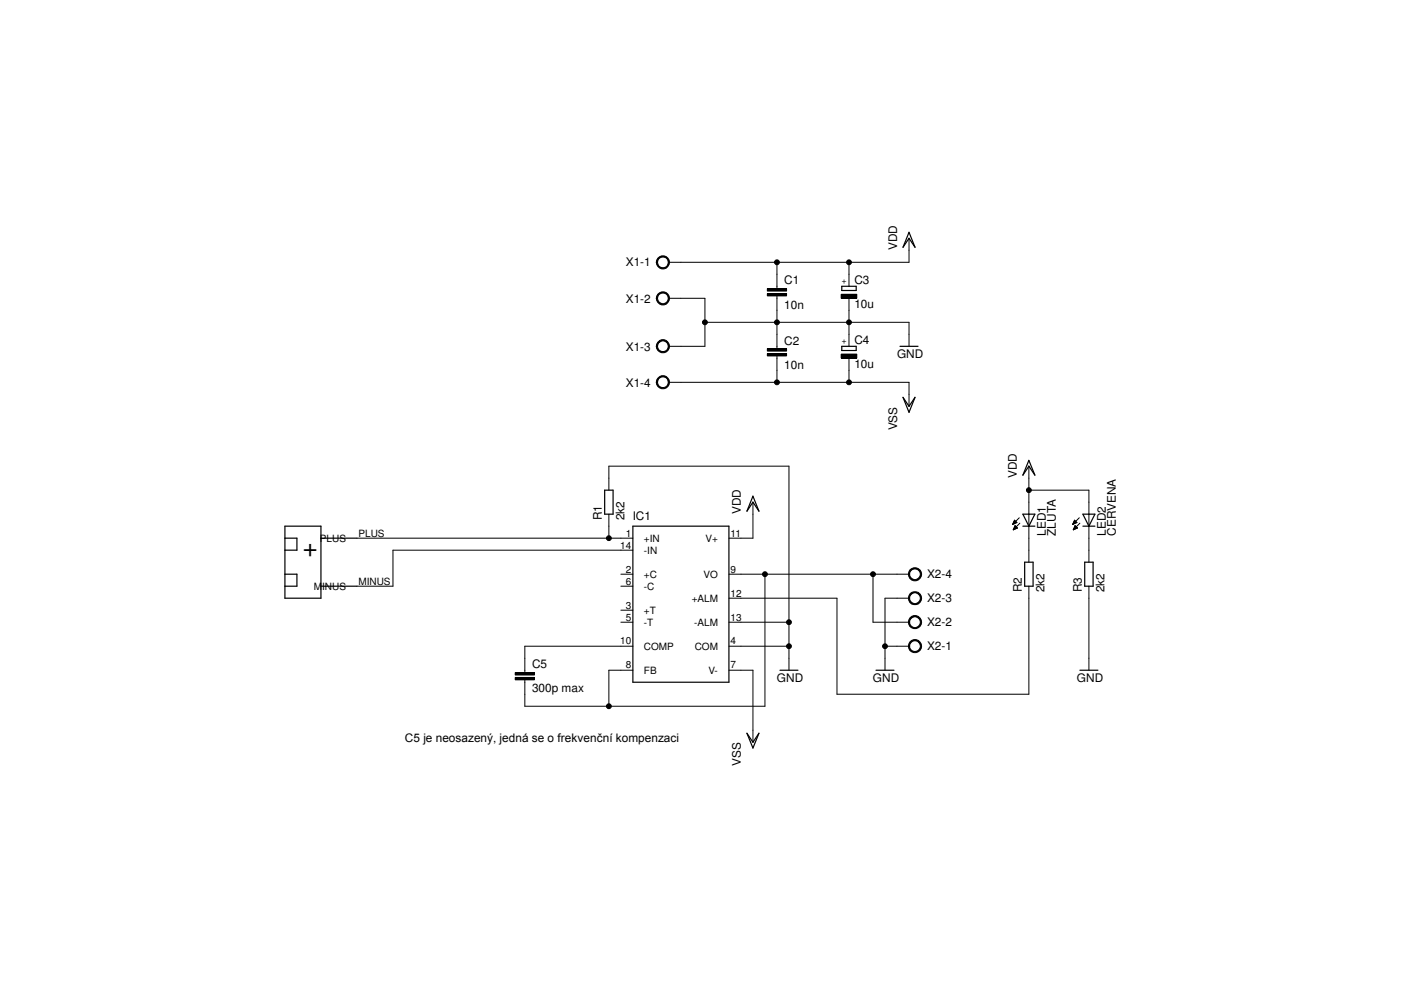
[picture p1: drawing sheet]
<svg xmlns="http://www.w3.org/2000/svg" width="297mm" height="210mm" viewBox="0 0 297 210" stroke-linecap="round" stroke-linejoin="round" font-family="sans-serif">
<g fill="none" stroke="#000" stroke-width=".25">
<path d="M192.3 49.1l1.3 3.2-1.3-1.9-1.3 1.9zM178.1 60.6h3v.9h-3zM178.1 73.3h3v.9h-3zM190.4 73.3h3.8M191 84.1l1.3 1.9 1.3-1.9-1.3 3.1zM217.7 97.4l1.2 3.1-1.2-1.9-1.3 1.9zM60.3 111.3h7.6v15.3h-7.6zM60.3 113.9h2.5v2.5h-2.5M67.9 113.9h7.6M127.9 103.7h1.8v5.1h-1.8zM133.9 111.3h20.3v33.1h-20.3zM159.3 105l1.3 3.2-1.3-1.9-1.3 1.9z"/>
<path d="M216.4 111.3h2.5M216.4 108.8h2.5l-1.2 2.5zM216.8 119h1.8v5h-1.8zM229.1 111.3h2.5M229.1 108.8h2.5l-1.2 2.5zM229.5 119h1.8v5h-1.8zM60.3 121.5h2.5v2.5h-2.5M67.9 124h7.6M158 155.2l1.3 1.9 1.3-1.9-1.3 3.1zM165 141.8h3.8M185.3 141.8h3.8M228.5 141.8h3.8"/>
</g>
<g fill="none" stroke="#000" stroke-width=".21">
<path d="M139.2 54.6a1.39 1.39 0 0 1 2.2 .2 1.39 1.39 0 0 1-.8 2.1 1.39 1.39 0 0 1-1.8-1.4h.3a1.13 1.13 0 0 1 1.5-1.1 1.13 1.13 0 0 1 .4 1.8 1.13 1.13 0 0 1-1.8-.3l-.1-.4h-.3zM164.4 55.5v5.6M179.6 55.5v5.1M192.3 50.4v5.1h-50.8M139.2 62.2a1.39 1.39 0 0 1 2.2 .2 1.39 1.39 0 0 1-.8 2.1 1.39 1.39 0 0 1-1.8-1.4h.3a1.13 1.13 0 0 1 1.5-1.1 1.13 1.13 0 0 1 .4 1.9 1.13 1.13 0 0 1-1.8-.4l-.1-.4h-.3zM139.2 72.4a1.39 1.39 0 0 1 2.2 .2 1.39 1.39 0 0 1-.8 2 1.39 1.39 0 0 1-1.8-1.3h.3a1.13 1.13 0 0 1 1.5-1.1 1.13 1.13 0 0 1 .4 1.8 1.13 1.13 0 0 1-1.8-.3l-.1-.4h-.3zM141.5 63.1h7.6v10.2h-7.6M149.1 68.2h43.2v5.1M162.3 62.1h4.1v.5h-4.1zM162.3 61.1h4.1v.5h-4.1zM162.3 74.8h4.1v.5h-4.1zM162.3 73.8h4.1v.5h-4.1z"/>
<path d="M164.4 62.6v11.2M164.4 75.3v5.6M178 62.3h3.3v.8h-3.3zM178 74.9h3.3v.9h-3.3zM179.6 63.1v10.2M179.6 75.8v5.1M139.2 80a1.39 1.39 0 0 1 2.2 .2 1.39 1.39 0 0 1-.8 2.1 1.39 1.39 0 0 1-1.8-1.4h.3a1.13 1.13 0 0 1 1.5-1.1 1.13 1.13 0 0 1 .4 1.8 1.13 1.13 0 0 1-1.8-.3l-.1-.4h-.3zM141.5 80.9h50.8v5.1M217.7 98.6v20.4M75.5 113.9h58.4M128.8 103.7v-5.1h38.1v43.2M128.8 108.8v5.1"/>
<path d="M133.9 116.4h-50.8v7.6h-7.6M159.3 106.3v7.6h-5.1M214.3 111h.1M214.3 110.9h.2M214.3 110.7h.5M214.4 110.7h.5M214.4 112.1h.1M214.4 110.6h.7M214.4 112h.2M214.5 110.5h.5M214.5 111.9h.3M214.5 110.4h.5"/>
<path d="M214.5 111.8h.5M214.5 110.3h.4M214.5 111.8h.8M214.6 110.2h.2M214.6 111.6h.6M214.6 110.2h.1M214.6 111.5h.5M214.7 111.5h.3M214.7 111.4h.2M214.8 111.2l.5 .5-.9 .4zM214.8 111.3h.1M215.1 110.6l-.5-.5-.4 .9"/>
<path d="M215.1 110.6l-.9 .4M215.6 109.6l-1.4 1.4M215.8 110.7l-1.4 1.4M217.7 103.7h12.7v15.3M226.9 111h.1M227 110.9h.2M227 110.7h.4M227.1 110.7h.5M227.1 112.1h.1M227.1 110.6h.7M227.1 112h.2M227.2 110.5h.5"/>
<path d="M227.2 111.9h.3M227.2 110.4h.5M227.2 111.8h.5M227.2 110.3h.4M227.2 111.8h.8M227.3 110.2h.2M227.3 111.6h.6M227.3 110.2h.1M227.3 111.5h.5M227.4 111.5h.3M227.4 111.4h.2M227.4 111.3h.1"/>
<path d="M227.5 111.2l.5 .5-.9 .4zM227.8 110.6l-.5-.5-.4 .9M227.8 110.6l-.9 .4M228.3 109.6l-1.4 1.4M228.5 110.7l-1.4 1.4M131.4 121.5h2.5M131.4 124h2.5M131.4 129.1h2.5M131.4 131.7h2.5M133.9 136.7h-22.9v5.6M154.2 121.5h38.1M154.2 131.7h12.7"/>
<path d="M154.2 136.7h12.7M161.8 121.5v27.9h-50.8v-5.6M184.7 121.5v10.2h7.6M187.2 136.7h5.1M192.3 126.6h-5.1v15.2M192.5 135.8a1.4 1.4 0 0 1 2.2 .1 1.4 1.4 0 0 1-.7 2.1 1.4 1.4 0 0 1-1.8-1.3h.2a1.15 1.15 0 0 1 1.7-.9 1.15 1.15 0 0 1 .2 1.9 1.15 1.15 0 0 1-1.8-.6l-.1-.4h-.2zM192.5 130.8a1.4 1.4 0 0 1 2.2 0 1.4 1.4 0 0 1-.7 2.2 1.4 1.4 0 0 1-1.8-1.3h.2a1.15 1.15 0 0 1 1.7-1 1.15 1.15 0 0 1 .2 1.9 1.15 1.15 0 0 1-1.8-.6l-.1-.3h-.2zM192.5 125.7a1.4 1.4 0 0 1 2.2 0 1.4 1.4 0 0 1-.7 2.2 1.4 1.4 0 0 1-1.8-1.3h.2a1.15 1.15 0 0 1 1.7-1 1.15 1.15 0 0 1 .2 1.9 1.15 1.15 0 0 1-1.8-.5l-.1-.4h-.2zM192.5 120.6a1.4 1.4 0 0 1 2.2 .1 1.4 1.4 0 0 1-.7 2.1 1.4 1.4 0 0 1-1.8-1.3h.2a1.15 1.15 0 0 1 1.7-1 1.15 1.15 0 0 1 .2 1.9 1.15 1.15 0 0 1-1.8-.5l-.1-.4h-.2zM217.7 124v22.9h-40.6v-20.3h-22.9M230.4 124v17.8M109 143.3h4.1v.5h-4.1z"/>
<path d="M109 142.3h4.1v.5h-4.1zM133.9 141.8h-5.1v7.6M154.2 141.8h5.1v15.3"/>
<circle cx="164.4" cy="55.5" r=".51"/>
<circle cx="179.6" cy="55.5" r=".51"/>
<circle cx="149.1" cy="68.2" r=".51"/>
<circle cx="164.4" cy="68.2" r=".51"/>
<circle cx="179.6" cy="68.2" r=".51"/>
<circle cx="164.4" cy="80.9" r=".51"/>
<circle cx="179.6" cy="80.9" r=".51"/>
<circle cx="128.8" cy="113.9" r=".51"/>
<circle cx="217.7" cy="103.7" r=".51"/>
<circle cx="161.8" cy="121.5" r=".51"/>
<circle cx="166.9" cy="131.7" r=".51"/>
<circle cx="166.9" cy="136.7" r=".51"/>
<circle cx="184.7" cy="121.5" r=".51"/>
<circle cx="187.2" cy="136.7" r=".51"/>
<circle cx="128.8" cy="149.4" r=".51"/>
</g>
<g fill="#000">
<path d="M139.2 54.6a1.39 1.39 0 0 1 2.2 .2 1.39 1.39 0 0 1-.8 2.1 1.39 1.39 0 0 1-1.8-1.4h.3a1.13 1.13 0 0 1 1.5-1.1 1.13 1.13 0 0 1 .4 1.8 1.13 1.13 0 0 1-1.8-.3l-.1-.4h-.3z" fill-rule="evenodd"/>
<path d="M139.2 62.2a1.39 1.39 0 0 1 2.2 .2 1.39 1.39 0 0 1-.8 2.1 1.39 1.39 0 0 1-1.8-1.4h.3a1.13 1.13 0 0 1 1.5-1.1 1.13 1.13 0 0 1 .4 1.9 1.13 1.13 0 0 1-1.8-.4l-.1-.4h-.3z" fill-rule="evenodd"/>
<path d="M139.2 72.4a1.39 1.39 0 0 1 2.2 .2 1.39 1.39 0 0 1-.8 2 1.39 1.39 0 0 1-1.8-1.3h.3a1.13 1.13 0 0 1 1.5-1.1 1.13 1.13 0 0 1 .4 1.8 1.13 1.13 0 0 1-1.8-.3l-.1-.4h-.3z" fill-rule="evenodd"/>
<path d="M162.3 62.1h4.1v.5h-4.1z" fill-rule="evenodd"/>
<path d="M162.3 61.1h4.1v.5h-4.1z" fill-rule="evenodd"/>
<path d="M162.3 74.8h4.1v.5h-4.1z" fill-rule="evenodd"/>
<path d="M162.3 73.8h4.1v.5h-4.1z" fill-rule="evenodd"/>
<path d="M178 62.3h3.3v.8h-3.3z" fill-rule="evenodd"/>
<path d="M178 74.9h3.3v.9h-3.3z" fill-rule="evenodd"/>
<path d="M139.2 80a1.39 1.39 0 0 1 2.2 .2 1.39 1.39 0 0 1-.8 2.1 1.39 1.39 0 0 1-1.8-1.4h.3a1.13 1.13 0 0 1 1.5-1.1 1.13 1.13 0 0 1 .4 1.8 1.13 1.13 0 0 1-1.8-.3l-.1-.4h-.3z" fill-rule="evenodd"/>
<path d="M192.5 135.8a1.4 1.4 0 0 1 2.2 .1 1.4 1.4 0 0 1-.7 2.1 1.4 1.4 0 0 1-1.8-1.3h.2a1.15 1.15 0 0 1 1.7-.9 1.15 1.15 0 0 1 .2 1.9 1.15 1.15 0 0 1-1.8-.6l-.1-.4h-.2z" fill-rule="evenodd"/>
<path d="M192.5 130.8a1.4 1.4 0 0 1 2.2 0 1.4 1.4 0 0 1-.7 2.2 1.4 1.4 0 0 1-1.8-1.3h.2a1.15 1.15 0 0 1 1.7-1 1.15 1.15 0 0 1 .2 1.9 1.15 1.15 0 0 1-1.8-.6l-.1-.3h-.2z" fill-rule="evenodd"/>
<path d="M192.5 125.7a1.4 1.4 0 0 1 2.2 0 1.4 1.4 0 0 1-.7 2.2 1.4 1.4 0 0 1-1.8-1.3h.2a1.15 1.15 0 0 1 1.7-1 1.15 1.15 0 0 1 .2 1.9 1.15 1.15 0 0 1-1.8-.5l-.1-.4h-.2z" fill-rule="evenodd"/>
<path d="M192.5 120.6a1.4 1.4 0 0 1 2.2 .1 1.4 1.4 0 0 1-.7 2.1 1.4 1.4 0 0 1-1.8-1.3h.2a1.15 1.15 0 0 1 1.7-1 1.15 1.15 0 0 1 .2 1.9 1.15 1.15 0 0 1-1.8-.5l-.1-.4h-.2z" fill-rule="evenodd"/>
<path d="M109 143.3h4.1v.5h-4.1z" fill-rule="evenodd"/>
<path d="M109 142.3h4.1v.5h-4.1z" fill-rule="evenodd"/>
<circle cx="164.4" cy="55.5" r=".51"/>
<circle cx="179.6" cy="55.5" r=".51"/>
<circle cx="149.1" cy="68.2" r=".51"/>
<circle cx="164.4" cy="68.2" r=".51"/>
<circle cx="179.6" cy="68.2" r=".51"/>
<circle cx="164.4" cy="80.9" r=".51"/>
<circle cx="179.6" cy="80.9" r=".51"/>
<circle cx="128.8" cy="113.9" r=".51"/>
<circle cx="217.7" cy="103.7" r=".51"/>
<circle cx="161.8" cy="121.5" r=".51"/>
<circle cx="166.9" cy="131.7" r=".51"/>
<circle cx="166.9" cy="136.7" r=".51"/>
<circle cx="184.7" cy="121.5" r=".51"/>
<circle cx="187.2" cy="136.7" r=".51"/>
<circle cx="128.8" cy="149.4" r=".51"/>
</g>
<text font-size="5.4" x="64.1" y="117.7">+</text>
<g font-size="2.5">
<text x="189.8" y="53" transform="rotate(-90 189.8 53)">VDD</text>
<text x="132.4" y="56.4">X1-1</text>
<text x="132.4" y="64">X1-2</text>
<text x="165.9" y="65.3">10n</text>
<text x="165.9" y="60.2">C1</text>
<text x="180.8" y="65.2">10u</text>
<text x="180.8" y="60.1">C3</text>
<text x="132.4" y="74.2">X1-3</text>
<text x="165.9" y="78">10n</text>
<text x="165.9" y="72.9">C2</text>
<text x="180.8" y="77.9">10u</text>
<text x="180.8" y="72.8">C4</text>
<text x="189.8" y="75.8">GND</text>
<text x="132.4" y="81.8">X1-4</text>
<text x="189.8" y="91.1" transform="rotate(-90 189.8 91.1)">VSS</text>
<text x="215.1" y="101.2" transform="rotate(-90 215.1 101.2)">VDD</text>
<text x="127.3" y="110.1" transform="rotate(-90 127.3 110.1)">R1</text>
<text x="132.1" y="110.1" transform="rotate(-90 132.1 110.1)">2k2</text>
<text x="133.9" y="110.1">IC1</text>
<text x="156.8" y="108.8" transform="rotate(-90 156.8 108.8)">VDD</text>
<text x="221.2" y="113.4" transform="rotate(-90 221.2 113.4)">LED1</text>
<text x="223.4" y="113.4" transform="rotate(-90 223.4 113.4)">ZLUTA</text>
<text x="233.9" y="113.4" transform="rotate(-90 233.9 113.4)">LED2</text>
<text x="236.1" y="113.4" transform="rotate(-90 236.1 113.4)">CERVENA</text>
<text x="196.1" y="122.4">X2-4</text>
<text x="216.2" y="125.3" transform="rotate(-90 216.2 125.3)">R2</text>
<text x="221" y="125.3" transform="rotate(-90 221 125.3)">2k2</text>
<text x="228.9" y="125.3" transform="rotate(-90 228.9 125.3)">R3</text>
<text x="233.7" y="125.3" transform="rotate(-90 233.7 125.3)">2k2</text>
<text x="196.1" y="127.5">X2-3</text>
<text x="196.1" y="137.6">X2-1</text>
<text x="196.1" y="132.5">X2-2</text>
<text x="112.6" y="141.4">C5</text>
<text x="112.6" y="146.5">300p max</text>
<text x="164.4" y="144.4">GND</text>
<text x="184.7" y="144.4">GND</text>
<text x="227.8" y="144.4">GND</text>
<text x="85.7" y="157.1">C5 je neosazený, jedná se o frekvenční kompenzaci</text>
<text x="156.8" y="162.1" transform="rotate(-90 156.8 162.1)">VSS</text>
</g>
<g font-size="2.1">
<text x="75.9" y="113.5">PLUS</text>
<text x="132.4" y="113.5">1</text>
<text x="154.6" y="113.5">11</text>
<text x="67.7" y="114.6">PLUS</text>
<text x="131.2" y="116.1">14</text>
<text x="136.2" y="117.2">-IN</text>
<text x="136.2" y="114.6">+IN</text>
<text x="149.3" y="114.6">V+</text>
<text x="66.4" y="124.8">MINUS</text>
<text x="75.9" y="123.7">MINUS</text>
<text x="132.4" y="121.2">2</text>
<text x="132.4" y="123.7">6</text>
<text x="136.2" y="122.3">+C</text>
<text x="136.2" y="124.8">-C</text>
<text x="148.8" y="122.3">VO</text>
<text x="154.6" y="121.2">9</text>
<text x="132.4" y="128.8">3</text>
<text x="132.4" y="131.3">5</text>
<text x="136.2" y="129.9">+T</text>
<text x="146.3" y="127.3">+ALM</text>
<text x="154.6" y="126.2">12</text>
<text x="154.6" y="131.3">13</text>
<text x="131.2" y="136.4">10</text>
<text x="136.2" y="132.4">-T</text>
<text x="136.2" y="137.5">COMP</text>
<text x="146.9" y="132.4">-ALM</text>
<text x="147" y="137.5">COM</text>
<text x="154.6" y="136.4">4</text>
<text x="132.4" y="141.4">8</text>
<text x="136.2" y="142.6">FB</text>
<text x="149.9" y="142.6">V-</text>
<text x="154.6" y="141.4">7</text>
</g>
<g font-size="1.8">
<text x="179" y="60.2" transform="rotate(-90 179 60.2)">+</text>
<text x="179" y="72.9" transform="rotate(-90 179 72.9)">+</text>
</g>
</svg>
